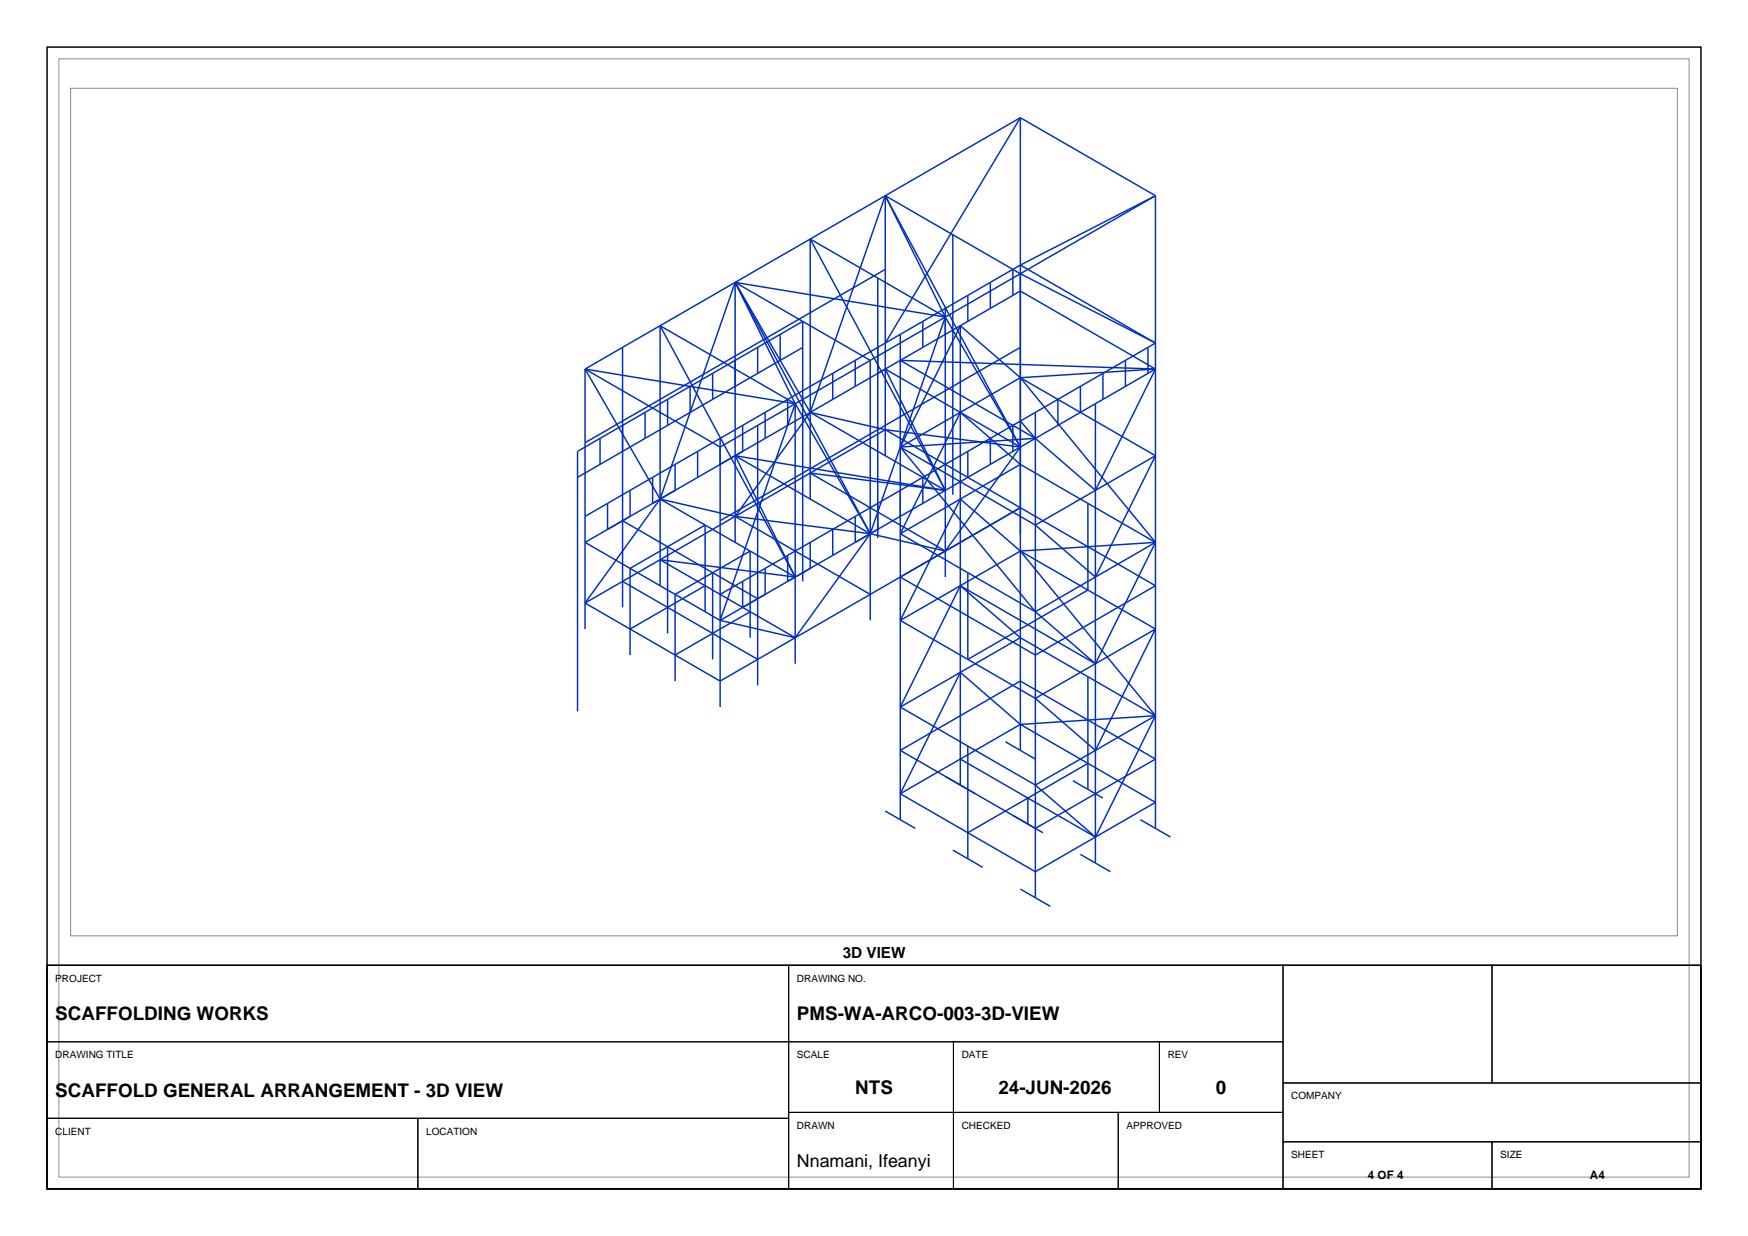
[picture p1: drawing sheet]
<svg xmlns="http://www.w3.org/2000/svg" width="297mm" height="210mm" viewBox="0 0 297 210" stroke-linecap="round" stroke-linejoin="round" font-family="sans-serif">
<path d="M8 8h281v194h-281zM8 164h281v38h-281z" fill="none" stroke="#000" stroke-width=".25"/>
<path d="M10 10h277v190h-277zM12 15h273v144h-273z" fill="none" stroke="#8c8c8c" stroke-width=".17"/>
<g fill="none" stroke="#002ebf" stroke-width=".25">
<path d="M173.4 20v107.5M173.4 20l22.9 13.3M173.4 20l-23 13.3M173.4 20l-23 38.3M150.4 33.3v44.1M150.4 33.3l23 13.2M150.4 33.3l-25.5 14.7M150.4 33.3l-12.7 36.8M150.4 33.3l23 42.7M150.4 33.3l10.2 20.6M161.9 39.9v44.2M196.3 33.3v107.4"/>
<path d="M196.3 33.3l-22.9 13.2M196.3 33.3l-22.9 11.7M105.8 59v44.2M105.8 59l-6.4 3.7M112.2 55.3v44.2M112.2 55.3l22.9 13.3M112.2 55.3l22.9 42.7M124.9 48v44.2M124.9 48l-19.1 11M124.9 48l11.5 6.6M124.9 48l-12.7 36.8M124.9 48l12.8 22.1"/>
<path d="M124.9 48l23 42.7M124.9 48l35.7 5.9M124.9 48l10.2 20.6M128.7 59v4.4M128.7 59l-19.1 11.1M132.6 56.8v4.4M136.4 54.6v44.2M136.4 54.6l11.5 6.6M136.4 54.6l-7.7 4.4M136.4 59l-7.7 4.4M137.7 40.6v44.2M137.7 40.6l22.9 13.3"/>
<path d="M137.7 40.6l22.9 42.7M149.1 47.2v44.2M150.4 45.8l-51 29.4M153 56.8v82.5M156.8 54.6v4.4M160.6 52.4v45.6M160.6 53.9l-12.7 36.8M160.6 53.9l12.8 22.1M163.2 55.3l-14.1 8.1M163.2 55.3v78.1M163.2 55.3l-10.2 20.7M163.2 55.3l10.2 8.9"/>
<path d="M164.4 50.2v4.4M168.3 48l-38.3 22.1M168.3 48v4.4M168.3 52.4l-5.1 2.9M172.1 50.2l-3.8 2.2M172.1 45.8v4.4M172.1 50.2l1.3-.7 22.9 13.2M173.4 46.5l-25.5 14.7M173.4 45l-5.1 3M173.4 59l-51 29.5M173.4 45l22.9 13.3M173.4 46.5l22.9 11.8"/>
<path d="M195 59v4.4M196.3 58.3l-5.1 2.9M99.4 62.7v44.2M99.4 62.7l23 13.3 6.3-3.7M99.4 62.7l12.8 22.1M99.4 62.7l35.7 5.9M102 74.5v4.4M109.6 70.1v4.4M109.6 70.1l-11.5 6.6v44.2M109.6 74.5l-11.5 6.6M113.4 67.9v4.4M114.7 78.9v4.4l-2.5 1.5"/>
<path d="M117.3 65.6v4.5M118.5 76.7v4.4M121.1 63.4v4.5M122.4 74.5v45.6M124.9 77.4l23 13.3M124.9 77.4l10.2 20.6M124.9 77.4l35.7 5.9M126.2 72.3v4.4l-1.3 .7M126.2 72.3l-15.3 8.8M128.7 63.4l-19.1 11.1M128.7 72.3v44.2M130 74.5l-19.1 11v-4.4"/>
<path d="M130 70.1v4.4M130 70.1l-3.8 2.2M133.8 67.9v4.4M135.1 68.6v44.2M135.1 68.6l-12.7 36.8M135.1 68.6l12.8 22.1M137.7 70.1l22.9 13.2M137.7 70.1l-12.8 17.6M137.7 70.1l12.7 2.9M141.5 63.4v4.5M145.3 61.2v4.4M147.9 61.2v44.2"/>
<path d="M147.9 61.2l-19.2 11.1M149.1 63.4l-19.1 11.1M150.4 73l45.9 26.5-20.4 11.8-22.9-13.3 20.4-11.7M150.4 73l-12.7 7.4M150.4 62.7l23 13.3M150.4 62.7l-1.3 .7M150.4 73l23 3M150.4 62.7l10.2 20.6M153 76l22.9 13.2M153 76l22.9 27.9M164.4 76.7v4.4M168.3 74.5v4.4"/>
<path d="M172.1 76.7l-38.3 22.1v-4.4M172.1 72.3l-38.3 22.1M172.1 72.3v4.4M173.4 71.5l-1.3 .8M173.4 64.2l-20.4 11.8M173.4 64.2l22.9 13.2M173.4 78.9l-20.4 11.8M173.4 78.9l22.9 13.3M173.4 76l-12.8 17.6M173.4 78.9l-10.2-8.8-10.2 20.6M173.4 64.2l22.9 28M173.4 71.5l2.5 3"/>
<path d="M175.9 70.1v82.4M175.9 70.1l-2.5 1.4M175.9 74.5l-22.9 1.5M179.7 67.9v4.4M183.6 65.6v4.5M186.1 68.6v78M187.4 63.4v4.5M191.2 65.6l-19.1 11.1M191.2 61.2l-15.3 8.9M191.2 61.2v4.4M195 63.4l-3.8 2.2M196.3 62.7l-1.3 .7"/>
<path d="M196.3 77.4l-20.4 11.8M196.3 62.7l-10.2 20.6-10.2-8.8M196.3 77.4l-10.2 20.6-10.2-8.8M196.3 62.7l-22.9 1.5M196.3 62.7l-43.3-1.5 22.9 13.3M103.2 85.5v4.4l2.6-1.4 22.9 13.2-2.5 1.5v-4.4M105.8 98.8l22.9 13.2M107.1 83.3v4.4M110.9 81.1l-11.5 6.6M112.2 95.1l-12.8 7.4M112.2 95.1l22.9 13.3M112.2 84.8l-12.8 7.4 23 13.2"/>
<path d="M112.2 84.8l22.9 13.2M112.2 84.8l-12.8 17.7M112.2 84.8l12.7 2.9M112.2 95.1l22.9 2.9M113.4 92.9l-6.3 3.7v14.7M113.4 92.9v14.7M113.4 92.9l6.4-3.7v14.7M119.8 99.5l-12.7 7.4M121.1 97.3v14.7M124.9 87.7l23 13.3M124.9 87.7l23 3M130 96.6v4.4"/>
<path d="M133.8 94.4l-11.4 6.6M135.1 98l-12.7 7.4M137.7 92.2v4.4l-2.6 1.4M137.7 80.4l-25.5 14.7M137.7 80.4l22.9 13.2M137.7 80.4l22.9 2.9M141.5 89.9v4.5M145.3 87.7v4.5M147.9 90.7l-12.8 17.7M147.9 90.7l12.7 2.9M149.1 89.9l-1.2 .8M153 90.7l11.4 6.6"/>
<path d="M156.8 81.1v4.4M160.6 93.6l-25.5 14.8M163.2 99.5l22.9 13.3M163.2 99.5l-10.2 20.6M163.2 99.5l10.2 8.9M164.4 97.3l11.5 6.6M173.4 93.6l-20.4 11.8M173.4 93.6l22.9 13.3M173.4 93.6l-10.2-8.8-10.2 20.6M173.4 93.6l22.9 28M184.8 85.5v14.8l-20.4 11.7v-14.7M196.3 92.2l-20.4 11.7"/>
<path d="M196.3 92.2l-10.2 20.6M196.3 92.2l-22.9 1.4M99.4 102.5l7.7 4.4M107.1 106.9l15.3 8.8 12.7-7.3M122.4 105.4l12.7 3M127.5 103.9l-12.8 7.4M127.5 108.4v-14.8l-12.8 7.4v14.7M153 105.4l22.9 13.3M163.2 114.2l-10.2 5.9M163.2 114.2l-10.2 20.7M163.2 114.2l10.2 8.9M173.4 108.4l22.9 13.2"/>
<path d="M173.4 108.4l-10.2 5.8M175.9 103.9l10.2 8.9M175.9 118.7l10.2 8.8M184.8 115v19.1M196.3 106.9l-20.4 11.8M196.3 106.9l-10.2 20.6M150.4 137.8l5.1 2.9M153 134.9l22.9 13.2 10.2-5.9M153 120.1l22.9 13.3M163.2 129l22.9 13.2M163.2 129l-10.2 5.9M164.4 126.8v19.1"/>
<path d="M170.8 126l5.1 3M173.4 123.1l-10.2 5.9M173.4 123.1l11.4 6.6M174.6 135.6v4.4M175.9 133.4l10.2 8.8M182.3 132.6l2.5 1.5M184.8 129.7l11.5 6.6-10.2 5.9M184.8 129.7l-20.4 11.8M184.8 134.1l2.6 1.5M186.1 127.5l-10.2 5.9M193.8 139.3l5.1 2.9M196.3 121.6l-10.2 5.9"/>
<path d="M196.3 121.6l-10.2 20.6M196.3 121.6l-22.9 1.5M161.9 144.4l5.1 3M173.4 151.1l5.1 2.9M175.9 140.7l20.4-11.7-22.9-13.3-20.4 11.8 24.2 14M183.6 145.2l5.1 2.9"/>
</g>
<g fill="none" stroke="#000" stroke-width=".18">
<path d="M8 164h126v13h-126zM8 177h126v13h-126zM134 164h84v13h-84zM134 177h28v12h-28zM162 177h35v12h-35zM197 177h21v12h-21zM218 164h35.5v20h-35.5zM253.5 164h35.5v20h-35.5zM8 190h63v12h-63zM71 190h63v12h-63zM134 189h28v13h-28zM162 189h28v13h-28z"/>
<path d="M190 189h28v13h-28zM218 184h71v10h-71zM218 194h35.5v8h-35.5zM253.5 194h35.5v8h-35.5z"/>
</g>
<g font-size="3.2">
<text x="9.4" y="173.3">SCAFFOLDING WORKS</text>
<text x="135.4" y="173.3">PMS-WA-ARCO-003-3D-VIEW</text>
<text x="145.3" y="185.8">NTS</text>
<text x="169.6" y="185.8">24-JUN-2026</text>
<text x="206.6" y="185.8">0</text>
<text x="9.4" y="186.3">SCAFFOLD GENERAL ARRANGEMENT - 3D VIEW</text>
</g>
<text font-size="3" x="135.4" y="198.3">Nnamani, Ifeanyi</text>
<text font-size="2.6" x="143.2" y="162.8">3D VIEW</text>
<g font-size="2">
<text x="232.4" y="200.2">4 OF 4</text>
<text x="270.1" y="200.2">A4</text>
</g>
<g font-size="1.7">
<text x="9.4" y="166.8">PROJECT</text>
<text x="135.4" y="166.8">DRAWING NO.</text>
<text x="9.4" y="179.8">DRAWING TITLE</text>
<text x="135.4" y="179.8">SCALE</text>
<text x="163.4" y="179.8">DATE</text>
<text x="198.4" y="179.8">REV</text>
<text x="135.4" y="191.8">DRAWN</text>
<text x="163.4" y="191.8">CHECKED</text>
<text x="191.4" y="191.8">APPROVED</text>
<text x="219.4" y="186.8">COMPANY</text>
<text x="9.4" y="192.8">CLIENT</text>
<text x="72.4" y="192.8">LOCATION</text>
<text x="219.4" y="196.8">SHEET</text>
<text x="254.9" y="196.8">SIZE</text>
</g>
</svg>
